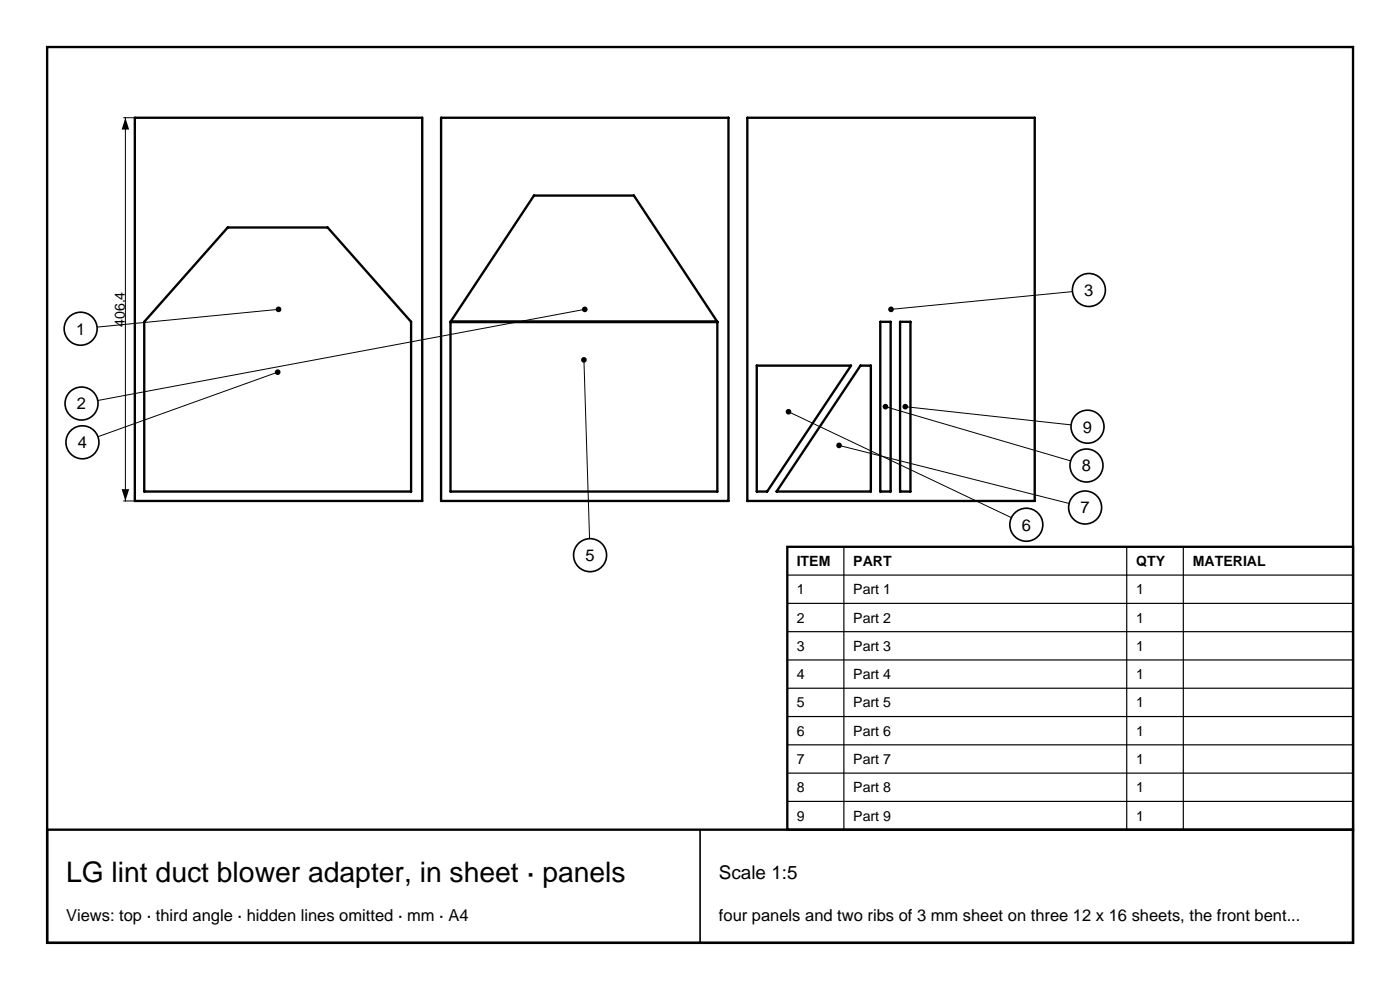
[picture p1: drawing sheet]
<svg xmlns="http://www.w3.org/2000/svg" width="297mm" height="210mm" viewBox="0 0 297 210" stroke-linecap="round" stroke-linejoin="round" font-family="sans-serif">
<g fill="none" stroke="#000" stroke-width=".5">
<path d="M10 10h277v190h-277zM28.6 25h61v81.3h-61zM93.6 25h60.9v81.3h-60.9zM158.5 25h61v81.3h-61zM48.3 48.3h21.2l17.7 20v36h-56.6v-36zM95.6 68.3h56.6M95.6 68.2v36.1h56.6l-.1-36.1M95.6 68.2l17.7-26.7h21.2l17.6 26.7M95.6 68.2h56.5M160.5 77.6h20l-17.8 26.7h-2.2zM182.5 77.6h2.2v26.7h-20zM186.7 68.3h2.2v36h-2.2z"/>
<path d="M190.9 68.3h2.2v36h-2.2z"/>
</g>
<path d="M26.2 25h2.4M26.6 25v81.3M167.3 87.3l47.3 22.5M26.2 106.3h2.4" fill="none" stroke="#000" stroke-width=".21"/>
<g fill="#000">
<path d="M26.6 25l.8 2.5h-1.6zM25.8 103.8h1.6l-.8 2.5z"/>
<circle cx="167.3" cy="87.3" r=".6"/>
</g>
<circle cx="217.7" cy="111.3" r="3.5" fill="#fff" stroke="#000" stroke-width=".35"/>
<path d="M178 94.5l48.8 12.3" fill="none" stroke="#000" stroke-width=".21"/>
<circle cx="178" cy="94.5" r=".6" fill="#000"/>
<circle cx="230.2" cy="107.7" r="3.5" fill="#fff" stroke="#000" stroke-width=".35"/>
<path d="M187.8 86.3l39.3 11.5" fill="none" stroke="#000" stroke-width=".21"/>
<circle cx="187.8" cy="86.3" r=".6" fill="#000"/>
<circle cx="230.5" cy="98.7" r="3.5" fill="#fff" stroke="#000" stroke-width=".35"/>
<path d="M192 86.3l35.2 3.8" fill="none" stroke="#000" stroke-width=".21"/>
<circle cx="192" cy="86.3" r=".6" fill="#000"/>
<circle cx="230.7" cy="90.5" r="3.5" fill="#fff" stroke="#000" stroke-width=".35"/>
<path d="M227.5 61.9l-38.5 3.7" fill="none" stroke="#000" stroke-width=".21"/>
<circle cx="189" cy="65.6" r=".6" fill="#000"/>
<circle cx="231" cy="61.5" r="3.5" fill="#fff" stroke="#000" stroke-width=".35"/>
<path d="M59.1 65.6l-38.5 3.8" fill="none" stroke="#000" stroke-width=".21"/>
<circle cx="59.1" cy="65.6" r=".6" fill="#000"/>
<circle cx="17.1" cy="69.7" r="3.5" fill="#fff" stroke="#000" stroke-width=".35"/>
<path d="M124.1 65.6l-103.4 19.4" fill="none" stroke="#000" stroke-width=".21"/>
<circle cx="124.1" cy="65.6" r=".6" fill="#000"/>
<circle cx="17.3" cy="85.6" r="3.5" fill="#fff" stroke="#000" stroke-width=".35"/>
<path d="M58.9 78.9l-38.1 13.7" fill="none" stroke="#000" stroke-width=".21"/>
<circle cx="58.9" cy="78.9" r=".6" fill="#000"/>
<circle cx="17.5" cy="93.8" r="3.5" fill="#fff" stroke="#000" stroke-width=".35"/>
<path d="M123.9 76.3l1.2 38" fill="none" stroke="#000" stroke-width=".21"/>
<circle cx="123.9" cy="76.3" r=".6" fill="#000"/>
<circle cx="125.2" cy="117.8" r="3.5" fill="#fff" stroke="#000" stroke-width=".35"/>
<path d="M167 116h120v60h-120z" fill="#fff" stroke="#000" stroke-width=".5"/>
<path d="M179 116v60M239 116v60M251 116v60M167 122h120M167 128h120M167 134h120M167 140h120M167 146h120M167 152h120M167 158h120M167 164h120M167 170h120" fill="none" stroke="#000" stroke-width=".25"/>
<path d="M10 176h277v24h-277z" fill="none" stroke="#000" stroke-width=".5"/>
<path d="M148.5 176v24" fill="none" stroke="#000" stroke-width=".35"/>
<text font-size="6" x="14" y="187.2">LG lint duct blower adapter, in sheet · panels</text>
<text font-size="4" x="152.5" y="186.4">Scale 1:5</text>
<g font-size="3.5">
<text x="230" y="62.8">3</text>
<text x="16.1" y="71">1</text>
<text x="16.3" y="86.9">2</text>
<text x="16.5" y="95.1">4</text>
<text x="229.7" y="91.8">9</text>
<text x="229.5" y="100">8</text>
<text x="216.8" y="112.6">6</text>
<text x="229.2" y="108.9">7</text>
<text x="124.2" y="119">5</text>
<text x="14" y="195.3">Views: top · third angle · hidden lines omitted · mm · A4</text>
<text x="152.5" y="195.3">four panels and two ribs of 3 mm sheet on three 12 x 16 sheets, the front bent...</text>
</g>
<g font-size="3">
<text x="26.5" y="69.4" transform="rotate(-90 26.5 69.4)">406.4</text>
<text x="169" y="120.1">ITEM</text>
<text x="181" y="120.1">PART</text>
<text x="241" y="120.1">QTY</text>
<text x="253" y="120.1">MATERIAL</text>
<text x="169" y="126.1">1</text>
<text x="181" y="126.1">Part 1</text>
<text x="241" y="126.1">1</text>
<text x="169" y="132.1">2</text>
<text x="181" y="132.1">Part 2</text>
<text x="241" y="132.1">1</text>
<text x="169" y="138.1">3</text>
<text x="181" y="138.1">Part 3</text>
<text x="241" y="138.1">1</text>
<text x="169" y="144.1">4</text>
<text x="181" y="144.1">Part 4</text>
<text x="241" y="144.1">1</text>
<text x="169" y="150.1">5</text>
<text x="181" y="150.1">Part 5</text>
<text x="241" y="150.1">1</text>
<text x="169" y="156.1">6</text>
<text x="181" y="156.1">Part 6</text>
<text x="241" y="156.1">1</text>
<text x="169" y="162.1">7</text>
<text x="181" y="162.1">Part 7</text>
<text x="241" y="162.1">1</text>
<text x="169" y="168.1">8</text>
<text x="181" y="168.1">Part 8</text>
<text x="241" y="168.1">1</text>
<text x="169" y="174.1">9</text>
<text x="181" y="174.1">Part 9</text>
<text x="241" y="174.1">1</text>
</g>
</svg>
